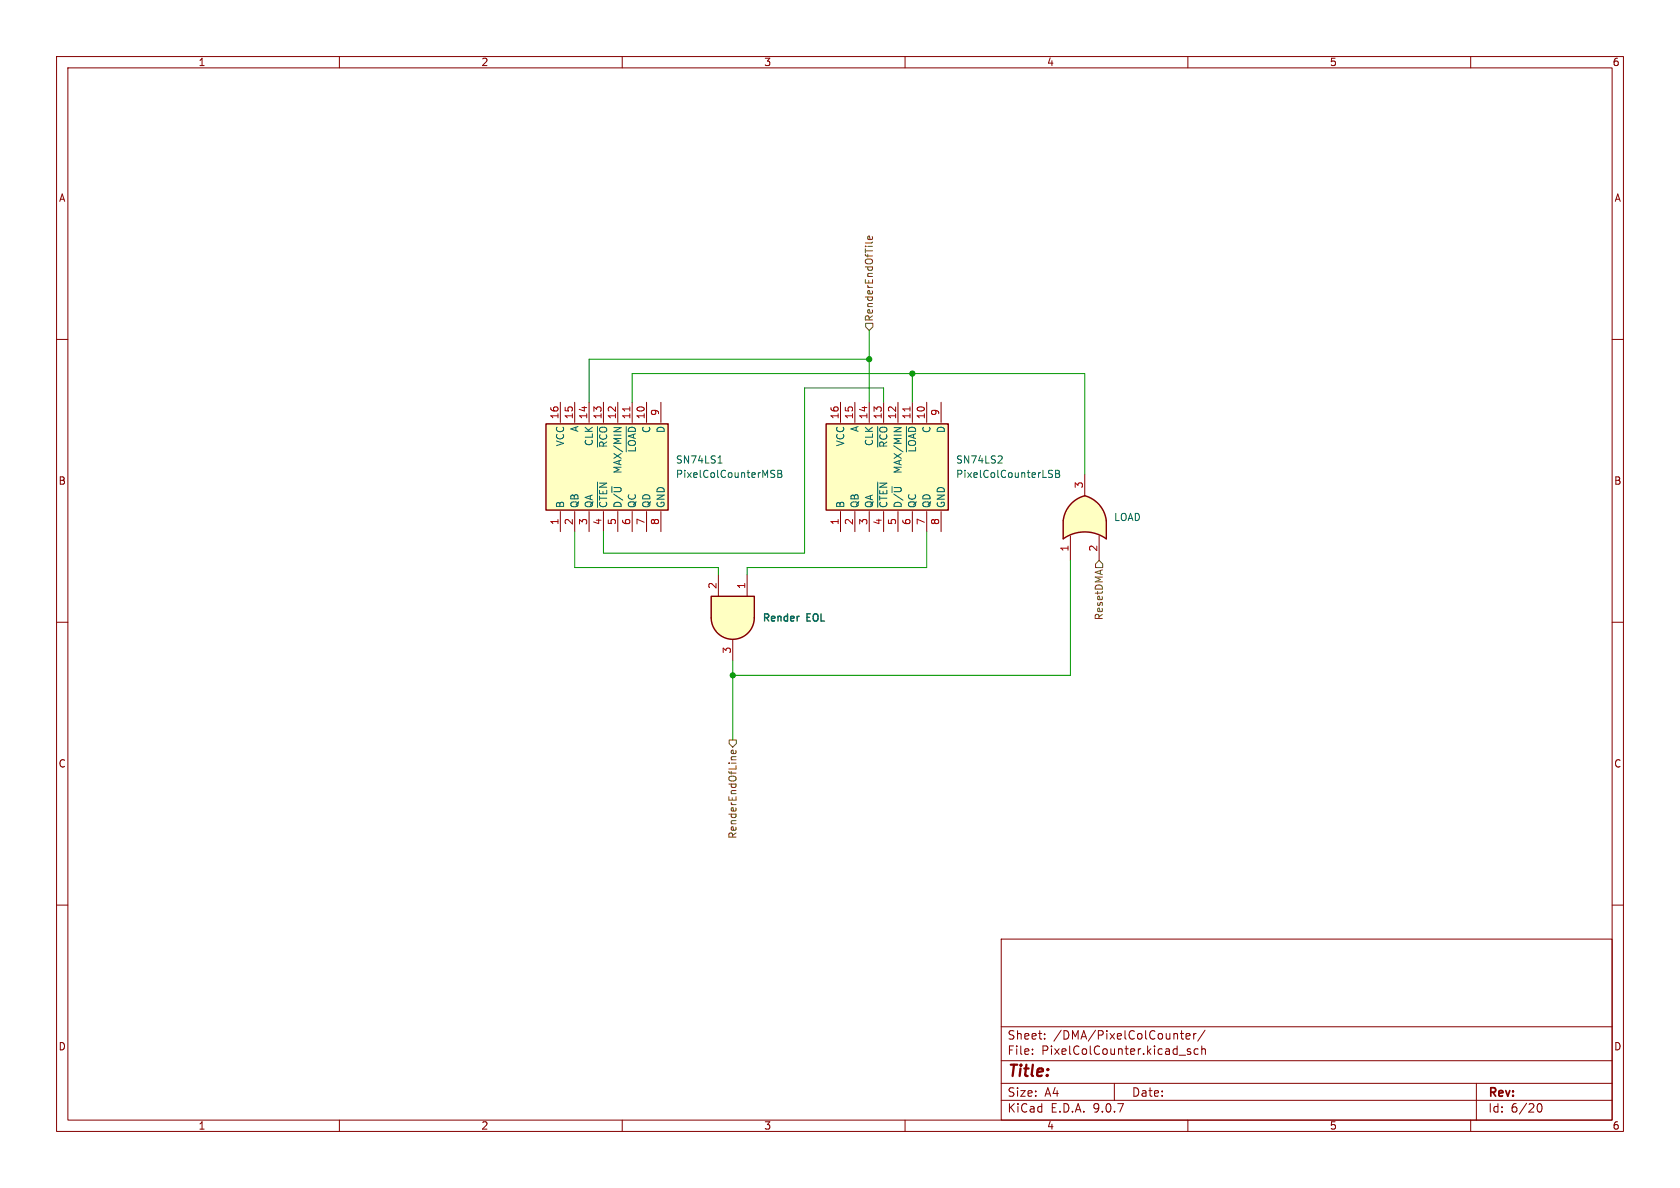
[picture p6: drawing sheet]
<svg xmlns="http://www.w3.org/2000/svg" width="297mm" height="210mm" viewBox="0 0 297 210" stroke-linecap="round" stroke-linejoin="round" font-family="sans-serif">
<g fill="none" stroke="#840000" stroke-width=".18">
<path d="M10 10h277v190h-277zM12 12h273v186h-273zM60 10v2M110 10v2M160 10v2M210 10v2M260 10v2M10 60h2M285 60h2M10 110h2M285 110h2M10 160h2"/>
<path d="M177 166h108v32h-108zM285 160h2M60 198v2M110 198v2M160 198v2M177 194.5h108M177 191.5h108M177 187.5h108M177 181.5h108M182.5 186.3v.1M182.5 185.5v.1M184.7 183.6v.1"/>
<path d="M184.7 182.8v.1M197 191.5v3M208.7 182.7h.5M208.9 182.2v1.3l.3 .2M209.7 183.2l.7-.1-.1-.3-.4-.1-.2 .2v.7h.6M210 198v2M210.5 185.5l-.4-.1-.2 .2 .1 .2 .5 .2v.3h-.6M211 182.7v1M211.5 182.7l-.3 .1-.2 .2M211.8 185.5l-.4-.1-.3 .3v.4l.1 .2h.6M212.5 185.5l.2-.1 .3 .1 .1 .9M212.5 184.9v1.5"/>
<path d="M213 182.1l-1.3 2M260 198v2M261 191.5v6.5M271.7 195.7l.2-.5 .2-.1a.81 .81 0 0 1 .6 .6 .81 .81 0 0 1-.3 .8h-.4l-.3-.5"/>
</g>
<path d="M125.7 109.2h7.6a3.8 3.8 0 0 1-3.8 3.8 3.8 3.8 0 0 1-3.8-3.8z" fill="#ffffc2" stroke="#ffffc2" stroke-width=".18"/>
<path d="M125.7 105.4h7.6v3.8h-7.6z" fill="#ffffc2"/>
<path d="M125.7 105.4h7.6v3.8a3.8 3.8 0 0 1-3.8 3.8 3.8 3.8 0 0 1-3.8-3.8z" fill="none" stroke="#840000" stroke-width=".25"/>
<path d="M127 101.6v3.8M129.5 113v3.8M132.1 101.6v3.8" fill="none" stroke="#840000" stroke-width=".18"/>
<path d="M96.5 74.9h21.6v15.3h-21.6z" fill="#ffffc2"/>
<path d="M96.5 74.9h21.6v15.3h-21.6z" fill="none" stroke="#840000" stroke-width=".25"/>
<g fill="none" stroke="#840000" stroke-width=".18">
<path d="M99.1 71.1v3.6M101.6 71.1v3.6M104.1 71.1v3.6M106.7 71.1v3.6M109.2 71.1v3.6M111.8 71.1v3.6M114.3 71.1v3.6M116.8 71.1v3.6M99.1 90.4v3.6M101.6 90.4v3.6M104.1 90.4v3.6M106.7 90.4v3.6"/>
<path d="M109.2 90.4v3.6M111.8 90.4v3.6M114.3 90.4v3.6M116.8 90.4v3.6"/>
</g>
<path d="M105.6 75.4v3.6M108.5 75.6h1.3l-1.3 .7M110.7 75.4v4.5M105.6 85.2v4.5M126.9 81.9h.8M127.2 80.8l.1-.2v1.3M136.5 83.7l.3 .2 .2 .3-.3 .2h-.3M136.5 83.1l.5 .1M137.5 83.1h.4l.3 .3-.3 .3 .3 .2v.3l-.2 .2h-.5zM137.5 83.7h.4" fill="none" stroke="#006464" stroke-width=".18"/>
<path d="M111.3 71.9v.8" fill="none" stroke="#a90000" stroke-width=".18"/>
<path d="M146 74.9h21.6v15.3h-21.6z" fill="#ffffc2"/>
<path d="M146 74.9h21.6v15.3h-21.6z" fill="none" stroke="#840000" stroke-width=".25"/>
<g fill="none" stroke="#840000" stroke-width=".18">
<path d="M148.6 71.1v3.6M151.1 71.1v3.6M153.7 71.1v3.6M156.2 71.1v3.6M158.7 71.1v3.6M161.3 71.1v3.6M163.8 71.1v3.6M166.4 71.1v3.6M148.6 90.4v3.6M151.1 90.4v3.6M153.7 90.4v3.6M156.2 90.4v3.6"/>
<path d="M158.7 90.4v3.6M161.3 90.4v3.6M163.8 90.4v3.6M166.4 90.4v3.6"/>
</g>
<path d="M155.2 75.4v3.6M158.1 75.6h1.2l-1.2 .7M160.2 75.4v4.5M155.2 85.2v4.5M176.9 80.6l.3 .2-.1 .3-.7 .8h.8M185.5 83.7l.5 .2 .1 .1-.1 .3-.5 .1M185.5 83.2h.6M186.6 83.1h.4l.3 .3-.3 .3 .3 .2v.3l-.2 .2h-.5zM186.6 83.7h.4" fill="none" stroke="#006464" stroke-width=".18"/>
<path d="M160.9 71.9v.8" fill="none" stroke="#a90000" stroke-width=".18"/>
<path d="M188 92.1v3.2M195.6 92.1v3.2" fill="none" stroke="#ffffc2" stroke-width=".18"/>
<g fill="#ffffc2" stroke="#ffffc2" stroke-width=".18">
<path d="M191.8 87.6a5.2 5.2 0 0 1 3.8 4.4l-5.2 .7z"/>
<path d="M189.5 89l1-.9 1.3-.5 1.3 5-5.1-.6a5.1 5.1 0 0 1 1.5-3z"/>
</g>
<path d="M188 92.1h7.6v3.2a6.7 6.7 0 0 0-7.6 0z" fill="#ffffc2"/>
<path d="M189.5 89l1-.9a1.71 1.71 0 0 1 2.4 0 5.2 5.2 0 0 1 2.7 3.9v3.3a6.6 6.6 0 0 0-7.6 0v-3.2a5.1 5.1 0 0 1 1.5-3.1z" fill="none" stroke="#840000" stroke-width=".25"/>
<path d="M189.2 94.7v4.4M191.8 83.8v3.8M194.3 94.7v4.4" fill="none" stroke="#840000" stroke-width=".18"/>
<path d="M153 57.2h1.3v.6l-.6 .6-.7-.6zM154.2 41.8v.4l-.1 .1h-.6v-.5l.2-.1 .1 .6M194.3 99.1l.6 .6v.6h-1.2v-.6zM128.9 130.8h1.3v.6l-.7 .7-.6-.7zM130.1 132.7v.3l-.2 .2h-.6v-.5l.3-.1 .1 .6" fill="none" stroke="#725600" stroke-width=".18"/>
<path d="M153.7 58.4v12.7M111.8 71.1v-5.1h80v17.8M153.7 63.5h-49.6v7.6M156.2 71.1v-2.5h-14v29.2h-35.5v-3.8M161.3 66v5.1M101.6 94v6.3h25.4v1.3M163.8 94v6.3h-31.7v1.3M189.2 99.1v20.3h-59.7M129.5 116.8v14" fill="none" stroke="#009600" stroke-width=".18"/>
<g fill="#009600" stroke="#009600" stroke-width=".18">
<circle cx="129.5" cy="119.4" r=".46"/>
<circle cx="161.3" cy="66" r=".46"/>
<circle cx="153.7" cy="63.5" r=".46"/>
</g>
<text font-size="2.8" fill="#840000" x="178" y="190.9">Title:</text>
<g font-size="2.1" fill="#840000">
<text x="178" y="184">Sheet:</text>
<text x="186.2" y="184">/DMA/PixelColCounter/</text>
<text x="178" y="186.7">File:</text>
<text x="184.1" y="186.7">PixelColCounter.kicad_sch</text>
<text x="178" y="196.9">KiCad</text>
<text x="178" y="194.1">Size:</text>
<text x="184.7" y="194.1">A4</text>
<text x="185.7" y="196.9">E.D.A.</text>
<text x="193.3" y="196.9">9.0.7</text>
<text x="200" y="194.1">Date:</text>
<text x="263" y="194.3">Rev:</text>
<text x="263" y="196.9">Id:</text>
<text x="267.1" y="196.9">6/20</text>
</g>
<g font-size="1.8" fill="#840000">
<text x="35" y="11.9">1</text>
<text x="85" y="11.9">2</text>
<text x="135" y="11.9">3</text>
<text x="185" y="11.9">4</text>
<text x="235" y="11.9">5</text>
<text x="285" y="11.9">6</text>
<text x="10.3" y="35.9">A</text>
<text x="285.3" y="35.9">A</text>
<text x="10.3" y="85.9">B</text>
<text x="285.3" y="85.9">B</text>
<text x="10.3" y="135.9">C</text>
<text x="285.3" y="135.9">C</text>
<text x="10.3" y="185.9">D</text>
<text x="285.3" y="185.9">D</text>
<text x="35" y="199.9">1</text>
<text x="85" y="199.9">2</text>
<text x="135" y="199.9">3</text>
<text x="185" y="199.9">4</text>
<text x="235" y="199.9">5</text>
<text x="285" y="199.9">6</text>
</g>
<g font-size="1.8" fill="#725600">
<text x="154.5" y="57" transform="rotate(-90 154.5 57)">RenderEndOfTile</text>
<text x="195.2" y="109.7" transform="rotate(-90 195.2 109.7)">ResetDMA</text>
<text x="130.4" y="148.4" transform="rotate(-90 130.4 148.4)">RenderEndOfLine</text>
</g>
<g font-size="1.8" fill="#a90000">
<text x="98.8" y="74.2" transform="rotate(-90 98.8 74.2)">16</text>
<text x="101.3" y="74.2" transform="rotate(-90 101.3 74.2)">15</text>
<text x="103.9" y="74.2" transform="rotate(-90 103.9 74.2)">14</text>
<text x="106.4" y="74.2" transform="rotate(-90 106.4 74.2)">13</text>
<text x="109" y="74.2" transform="rotate(-90 109 74.2)">12</text>
<text x="111.5" y="74.2" transform="rotate(-90 111.5 74.2)">11</text>
<text x="114" y="74.2" transform="rotate(-90 114 74.2)">10</text>
<text x="116.6" y="73.6" transform="rotate(-90 116.6 73.6)">9</text>
<text x="148.3" y="74.2" transform="rotate(-90 148.3 74.2)">16</text>
<text x="150.9" y="74.2" transform="rotate(-90 150.9 74.2)">15</text>
<text x="153.4" y="74.2" transform="rotate(-90 153.4 74.2)">14</text>
<text x="156" y="74.2" transform="rotate(-90 156 74.2)">13</text>
<text x="158.5" y="74.2" transform="rotate(-90 158.5 74.2)">12</text>
<text x="161" y="74.2" transform="rotate(-90 161 74.2)">11</text>
<text x="163.6" y="74.2" transform="rotate(-90 163.6 74.2)">10</text>
<text x="166.1" y="73.6" transform="rotate(-90 166.1 73.6)">9</text>
<text x="191.5" y="86.4" transform="rotate(-90 191.5 86.4)">3</text>
<text x="98.8" y="92.9" transform="rotate(-90 98.8 92.9)">1</text>
<text x="101.3" y="92.9" transform="rotate(-90 101.3 92.9)">2</text>
<text x="103.9" y="92.9" transform="rotate(-90 103.9 92.9)">3</text>
<text x="106.4" y="92.9" transform="rotate(-90 106.4 92.9)">4</text>
<text x="109" y="92.9" transform="rotate(-90 109 92.9)">5</text>
<text x="111.5" y="92.9" transform="rotate(-90 111.5 92.9)">6</text>
<text x="114" y="92.9" transform="rotate(-90 114 92.9)">7</text>
<text x="116.6" y="92.9" transform="rotate(-90 116.6 92.9)">8</text>
<text x="148.3" y="92.9" transform="rotate(-90 148.3 92.9)">1</text>
<text x="150.9" y="92.9" transform="rotate(-90 150.9 92.9)">2</text>
<text x="153.4" y="92.9" transform="rotate(-90 153.4 92.9)">3</text>
<text x="156" y="92.9" transform="rotate(-90 156 92.9)">4</text>
<text x="158.5" y="92.9" transform="rotate(-90 158.5 92.9)">5</text>
<text x="161" y="92.9" transform="rotate(-90 161 92.9)">6</text>
<text x="163.6" y="92.9" transform="rotate(-90 163.6 92.9)">7</text>
<text x="166.1" y="92.9" transform="rotate(-90 166.1 92.9)">8</text>
<text x="189" y="97.6" transform="rotate(-90 189 97.6)">1</text>
<text x="194.1" y="97.6" transform="rotate(-90 194.1 97.6)">2</text>
<text x="126.7" y="104.2" transform="rotate(-90 126.7 104.2)">2</text>
<text x="131.8" y="104.2" transform="rotate(-90 131.8 104.2)">1</text>
<text x="129.3" y="115.6" transform="rotate(-90 129.3 115.6)">3</text>
</g>
<g font-size="1.8" fill="#006464">
<text x="102.5" y="76.5" transform="rotate(-90 102.5 76.5)">A</text>
<text x="115.2" y="76.7" transform="rotate(-90 115.2 76.7)">C</text>
<text x="117.7" y="76.7" transform="rotate(-90 117.7 76.7)">D</text>
<text x="152" y="76.5" transform="rotate(-90 152 76.5)">A</text>
<text x="164.7" y="76.7" transform="rotate(-90 164.7 76.7)">C</text>
<text x="167.2" y="76.7" transform="rotate(-90 167.2 76.7)">D</text>
<text x="99.9" y="79" transform="rotate(-90 99.9 79)">VCC</text>
<text x="105" y="79" transform="rotate(-90 105 79)">CLK</text>
<text x="107.5" y="79.3" transform="rotate(-90 107.5 79.3)">~{RCO}</text>
<text x="112.6" y="80.1" transform="rotate(-90 112.6 80.1)">~{LOAD}</text>
<text x="119.4" y="82.1">SN74LS1</text>
<text x="149.5" y="79" transform="rotate(-90 149.5 79)">VCC</text>
<text x="154.5" y="79" transform="rotate(-90 154.5 79)">CLK</text>
<text x="157.1" y="79.3" transform="rotate(-90 157.1 79.3)">~{RCO}</text>
<text x="162.2" y="80.1" transform="rotate(-90 162.2 80.1)">~{LOAD}</text>
<text x="168.9" y="82.1">SN74LS2</text>
<text x="99.9" y="89.9" transform="rotate(-90 99.9 89.9)">B</text>
<text x="102.5" y="89.9" transform="rotate(-90 102.5 89.9)">QB</text>
<text x="105" y="89.9" transform="rotate(-90 105 89.9)">QA</text>
<text x="107.5" y="89.9" transform="rotate(-90 107.5 89.9)">~{CTEN}</text>
<text x="110.1" y="89.9" transform="rotate(-90 110.1 89.9)">D/~{U} MAX/MIN</text>
<text x="112.6" y="89.9" transform="rotate(-90 112.6 89.9)">QC</text>
<text x="115.2" y="89.9" transform="rotate(-90 115.2 89.9)">QD</text>
<text x="117.7" y="89.9" transform="rotate(-90 117.7 89.9)">GND</text>
<text x="119.4" y="84.7">PixelColCounterMSB</text>
<text x="149.5" y="89.9" transform="rotate(-90 149.5 89.9)">B</text>
<text x="152" y="89.9" transform="rotate(-90 152 89.9)">QB</text>
<text x="154.5" y="89.9" transform="rotate(-90 154.5 89.9)">QA</text>
<text x="157.1" y="89.9" transform="rotate(-90 157.1 89.9)">~{CTEN}</text>
<text x="159.6" y="89.9" transform="rotate(-90 159.6 89.9)">D/~{U} MAX/MIN</text>
<text x="162.2" y="89.9" transform="rotate(-90 162.2 89.9)">QC</text>
<text x="164.7" y="89.9" transform="rotate(-90 164.7 89.9)">QD</text>
<text x="167.2" y="89.9" transform="rotate(-90 167.2 89.9)">GND</text>
<text x="168.9" y="84.7">PixelColCounterLSB</text>
<text x="196.9" y="92.3">LOAD</text>
<text x="134.6" y="110.2">Render</text>
<text x="142.6" y="110.2">EOL</text>
</g>
</svg>
